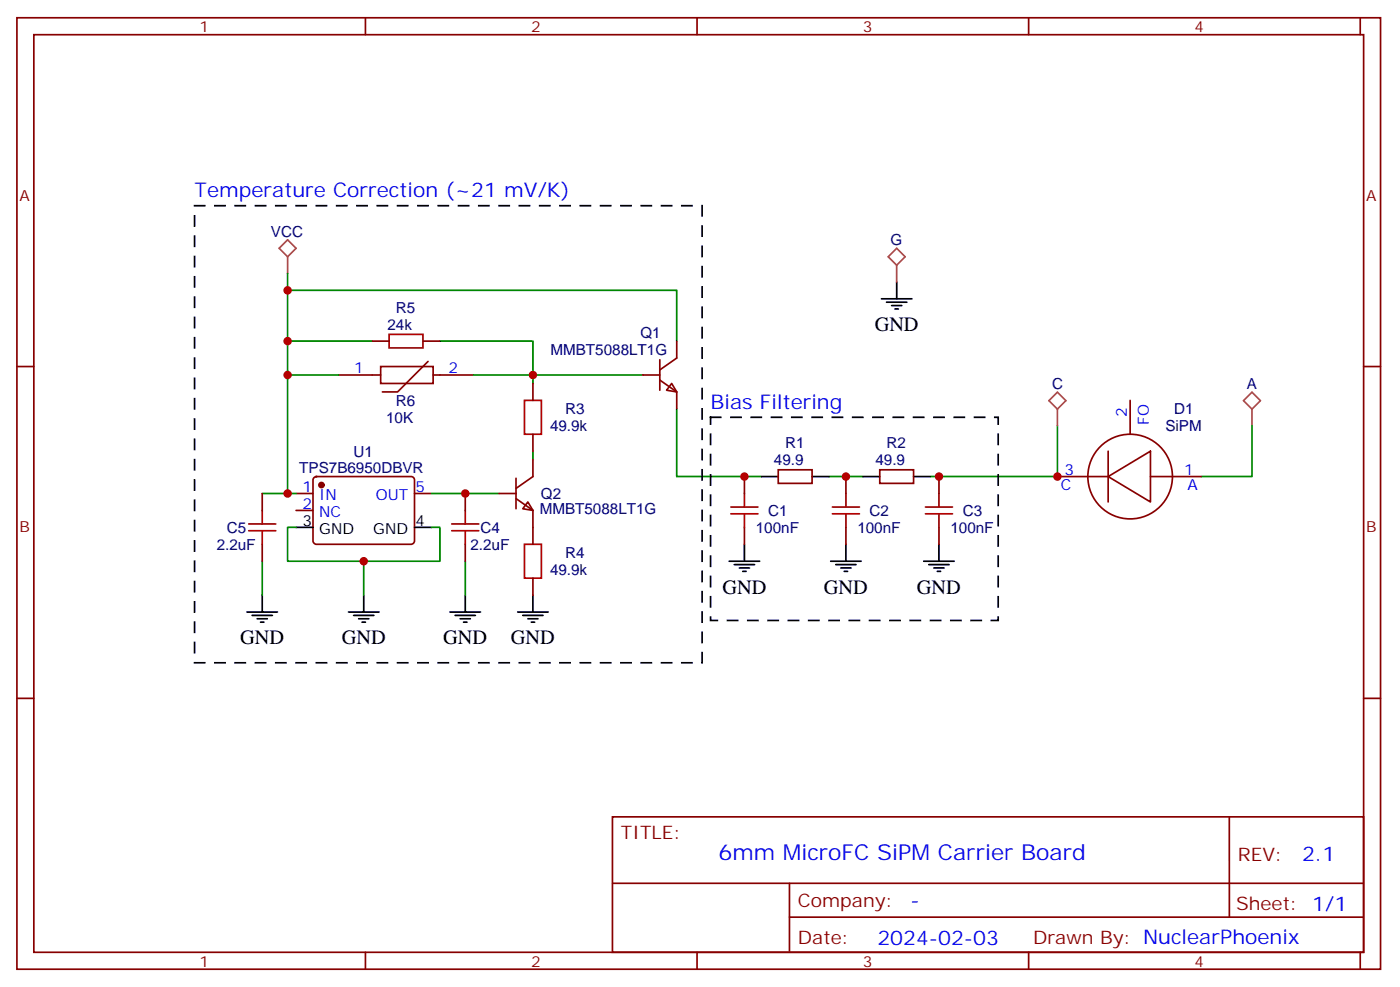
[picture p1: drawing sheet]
<svg xmlns="http://www.w3.org/2000/svg" width="292mm" height="206mm" viewBox="0 0 292 206" stroke-linecap="round" stroke-linejoin="round" font-family="sans-serif">
<g fill="none" stroke="#870000" stroke-width=".35">
<path d="M3.5 3.7h284.4v198.3h-284.4zM7.1 7.2h277.2v191.2h-277.2zM76.2 3.7v3.5M145.3 3.7v3.5M214.5 3.7v3.5M283.6 3.7v3.5M3.5 76.4h3.6M70.6 78.1h8.8M77.6 71.1h3.5M79.4 76.4h10.9v3.5h-10.9zM88.2 71.1h3.5M89.3 75.3l-6.4 6.4h-3.2"/>
<path d="M90.3 78.1h8.5M111.1 79.9v3.5M134.1 78.1h3.5M137.6 79.2l3.5 2.5v3.5M137.6 75v6.3M140.1 79.9l1 1.8-2.1-.4zM141.1 71.1v3.5l-3.5 2.5M284.3 76.4h3.6M65.5 99.5l.5-.2h19.7a.71 .71 0 0 1 .7 .7v12.7a.76 .76 0 0 1-.7 .7h-19.7a.76 .76 0 0 1-.7-.7v-12.7zM107.6 99.7v6.3M111.1 90.5v3.5M111.1 95.8v3.5l-3.5 2.5"/>
<path d="M155.2 99.3v3.5M162.3 97.9h7v2.8h-7zM176.4 99.3v3.5M183.4 97.9h7.1v2.8h-7.1zM195.8 99.3v3.5M220.5 99.3h10.6M231.1 99.3l8.8-5.3v10.6zM231.1 94v10.6M235.7 83.4v7.1M239.9 99.3h10.6M54.7 102.8v3.6M54.7 113.4v3.5"/>
<path d="M61.7 102.8h3.6M61.7 106.4h3.6M86.4 102.8h3.6M97 102.8v3.6M97 113.4v3.5M104.1 102.8h3.5M107.6 103.9l3.5 2.5v7M110.1 104.6l1 1.8-2.1-.4zM155.2 109.9v3.5M176.4 109.9v3.5M195.8 109.9v3.5M111.1 120.5v3.5"/>
<path d="M3.5 145.5h3.6M284.3 145.5h3.6M127.7 170.2h156.6v28.2h-156.6zM256.3 170.2v20.9M76.2 198.4v3.6M127.7 184.1h156.5M145.3 198.4v3.6M164.6 191.1h119.6M164.6 184.1v14.1M214.5 198.4v3.6M283.6 198.4v3.6"/>
<circle cx="235.7" cy="99.3" r="8.8"/>
</g>
<g fill="none" stroke="#008700" stroke-width=".35">
<path d="M60 57v45.8h1.7M60 60.5h81.1v10.6M60 71.1h17.6M60 78.1h10.6M91.7 71.1h19.4v7h-12.3M134.1 78.1h-23v1.8M111.1 94v1.8M141.1 85.2v14.1h17.6M172.9 99.3h7M220.5 88.7v10.6h-26.5M261.1 88.7v10.6h-10.6M54.7 102.8h5.3"/>
<path d="M54.7 116.9v7.1M61.7 109.9h-1.7v7h15.8v7.1M90 109.9h1.7v7h-15.9M90 102.8h14.1M97 116.9v7.1"/>
</g>
<g fill="none" stroke="#000" stroke-width=".35">
<path d="M187 58.7v3.6M183.8 62.3h6.3M184.9 63h4.2M185.9 63.7h2.1M186.6 64.4h.7M158.7 99.3h3.6M169.3 99.3h3.6M179.9 99.3h3.5M190.5 99.3h3.5M61.7 109.9h3.6M86.4 109.9h3.6M152 116.9h6.4"/>
<path d="M153.1 117.7h4.2M154.2 118.4h2.1M154.9 119.1h.7M155.2 113.4v3.5M173.2 116.9h6.4M174.3 117.7h4.2M175.3 118.4h2.1M176 119.1h.7M176.4 113.4v3.5M192.6 116.9h6.4M193.7 117.7h4.2M194.7 118.4h2.1"/>
<path d="M195.4 119.1h.7M195.8 113.4v3.5M51.5 127.5h6.4M52.6 128.2h4.2M53.6 128.9h2.1M54.3 129.6h.7M54.7 124v3.5M72.7 127.5h6.3M73.7 128.2h4.3M74.8 128.9h2.1M75.5 129.6h.7M75.8 124v3.5"/>
<path d="M93.8 127.5h6.4M94.9 128.2h4.2M96 128.9h2.1M96.7 129.6h.7M97 124v3.5M107.9 127.5h6.4M109 128.2h4.2M110.1 128.9h2.1M110.8 129.6h.7M111.1 124v3.5"/>
</g>
<path d="M58.2 51.7l1.8-1.7 1.7 1.7-1.7 1.8zM60 53.5v3.5M185.2 53.5l1.8-1.8 1.7 1.8-1.7 1.8zM187 55.3v3.4M218.7 83.5l1.8-1.8 1.7 1.8-1.7 1.8zM220.5 85.3v3.4M259.3 83.5l1.8-1.8 1.7 1.8-1.7 1.8zM261.1 85.3v3.4" fill="none" stroke="#a64a4a" stroke-width=".35"/>
<circle cx="67" cy="101.1" r=".53" fill="#870000" stroke="#870000" stroke-width=".35"/>
<path d="M40.6 42.9h105.8v95.2h-105.8zM148.2 87h59.9v42.3h-59.9z" fill="none" stroke="#000" stroke-width=".35" stroke-dasharray="2.1 2.1"/>
<g fill="none" stroke="#a10000" stroke-width=".35">
<path d="M81.1 69.7h7.1v2.8h-7.1zM109.4 83.4h3.5v7.1h-3.5zM51.9 110.6h5.6M51.9 109.2h5.6M54.7 106.4v2.8M54.7 110.6v2.8M94.2 110.6h5.6M94.2 109.2h5.6M97 106.4v2.8M97 110.6v2.8M109.4 113.4h3.5v7.1h-3.5zM152.4 107.1h5.6"/>
<path d="M152.4 105.7h5.6M155.2 102.8v2.9M155.2 107.1v2.8M173.6 107.1h5.6M173.6 105.7h5.6M176.4 102.8v2.9M176.4 107.1v2.8M193 107.1h5.6M193 105.7h5.6M195.8 102.8v2.9M195.8 107.1v2.8"/>
</g>
<g fill="#c00">
<circle cx="111.1" cy="78.1" r=".88"/>
<circle cx="220.5" cy="99.3" r=".88"/>
<circle cx="75.8" cy="116.9" r=".88"/>
<circle cx="60" cy="78.1" r=".88"/>
<circle cx="60" cy="71.1" r=".88"/>
<circle cx="60" cy="60.5" r=".88"/>
<circle cx="97" cy="102.8" r=".88"/>
<circle cx="60" cy="102.8" r=".88"/>
<circle cx="195.8" cy="99.3" r=".88"/>
<circle cx="176.4" cy="99.3" r=".88"/>
<circle cx="155.2" cy="99.3" r=".88"/>
</g>
<text font-size="4.6" fill="#00f" x="149.8" y="179.2">6mm MicroFC SiPM Carrier Board</text>
<g font-size="4.2" fill="#00f">
<text x="40.6" y="41.1">Temperature Correction (~21 mV/K)</text>
<text x="148.2" y="85.2">Bias Filtering</text>
<text x="271.5" y="179.5">2.1</text>
<text x="189.9" y="189">-</text>
<text x="183" y="196.8">2024-02-03</text>
</g>
<g font-size="4.2">
<text x="182.4" y="69">GND</text>
<text x="150.6" y="123.7">GND</text>
<text x="171.8" y="123.7">GND</text>
<text x="191.2" y="123.7">GND</text>
<text x="50.1" y="134.3">GND</text>
<text x="71.3" y="134.3">GND</text>
<text x="92.4" y="134.3">GND</text>
<text x="106.5" y="134.3">GND</text>
</g>
<g font-size="3.9" fill="#800">
<text x="129.5" y="174.8">TITLE:</text>
<text x="258.1" y="179.5">REV:</text>
<text x="166.4" y="189">Company:</text>
<text x="257.7" y="189.6">Sheet: 1/1</text>
<text x="166.4" y="196.7">Date:</text>
<text x="215.4" y="196.8">Drawn By: NuclearPhoenix</text>
</g>
<g font-size="3.2" fill="#800">
<text x="41.6" y="6.7">1</text>
<text x="110.8" y="6.7">2</text>
<text x="179.9" y="6.7">3</text>
<text x="249.1" y="6.7">4</text>
<text x="4.1" y="41.8">A</text>
<text x="284.9" y="41.8">A</text>
<text x="4.1" y="110.9">B</text>
<text x="284.9" y="110.9">B</text>
<text x="41.6" y="201.4">1</text>
<text x="110.8" y="201.4">2</text>
<text x="179.9" y="201.4">3</text>
<text x="249.1" y="201.4">4</text>
</g>
<g font-size="3.2" fill="#000080">
<text x="56.5" y="49.3">VCC</text>
<text x="185.7" y="51">G</text>
<text x="82.6" y="65.2">R5</text>
<text x="80.8" y="68.7">24k</text>
<text x="133.6" y="70.5">Q1</text>
<text x="114.8" y="74">MMBT5088LT1G</text>
<text x="219.4" y="81.1">C</text>
<text x="260" y="81.1">A</text>
<text x="80.5" y="88.1">10K</text>
<text x="82.6" y="84.6">R6</text>
<text x="114.7" y="89.9">49.9k</text>
<text x="117.8" y="86.4">R3</text>
<text x="243" y="89.9">SiPM</text>
<text x="244.8" y="86.3">D1</text>
<text x="73.7" y="95.1">U1</text>
<text x="163.7" y="93.4">R1</text>
<text x="184.9" y="93.4">R2</text>
<text x="62.4" y="98.7">TPS7B6950DBVR</text>
<text x="161.4" y="97">49.9</text>
<text x="182.5" y="97">49.9</text>
<text x="112.5" y="107.2">MMBT5088LT1G</text>
<text x="112.8" y="104">Q2</text>
<text x="160.2" y="107.5">C1</text>
<text x="181.3" y="107.5">C2</text>
<text x="200.7" y="107.5">C3</text>
<text x="47.3" y="111">C5</text>
<text x="100.2" y="111">C4</text>
<text x="157.6" y="111.1">100nF</text>
<text x="178.8" y="111.1">100nF</text>
<text x="198.2" y="111.1">100nF</text>
<text x="45.2" y="114.6">2.2uF</text>
<text x="98.1" y="114.6">2.2uF</text>
<text x="114.7" y="119.9">49.9k</text>
<text x="117.8" y="116.4">R4</text>
</g>
<g font-size="3.2" fill="#00f">
<text x="73.8" y="77.8">1</text>
<text x="93.5" y="77.8">2</text>
<text x="234.9" y="87" transform="rotate(-90 234.9 87)">2</text>
<text x="239.5" y="88.5" transform="rotate(-90 239.5 88.5)">FO</text>
<text x="222" y="99">3</text>
<text x="246.9" y="99">1</text>
<text x="63.1" y="102.5">1</text>
<text x="63.1" y="106">2</text>
<text x="66.6" y="104.2">IN</text>
<text x="66.6" y="107.8">NC</text>
<text x="78.3" y="104.2">OUT</text>
<text x="86.6" y="102.5">5</text>
<text x="221.2" y="102.1">C</text>
<text x="247.6" y="102.1">A</text>
</g>
<g font-size="3.2">
<text x="63.1" y="109.5">3</text>
<text x="66.6" y="111.3">GND</text>
<text x="77.8" y="111.3">GND</text>
<text x="86.6" y="109.5">4</text>
</g>
</svg>
